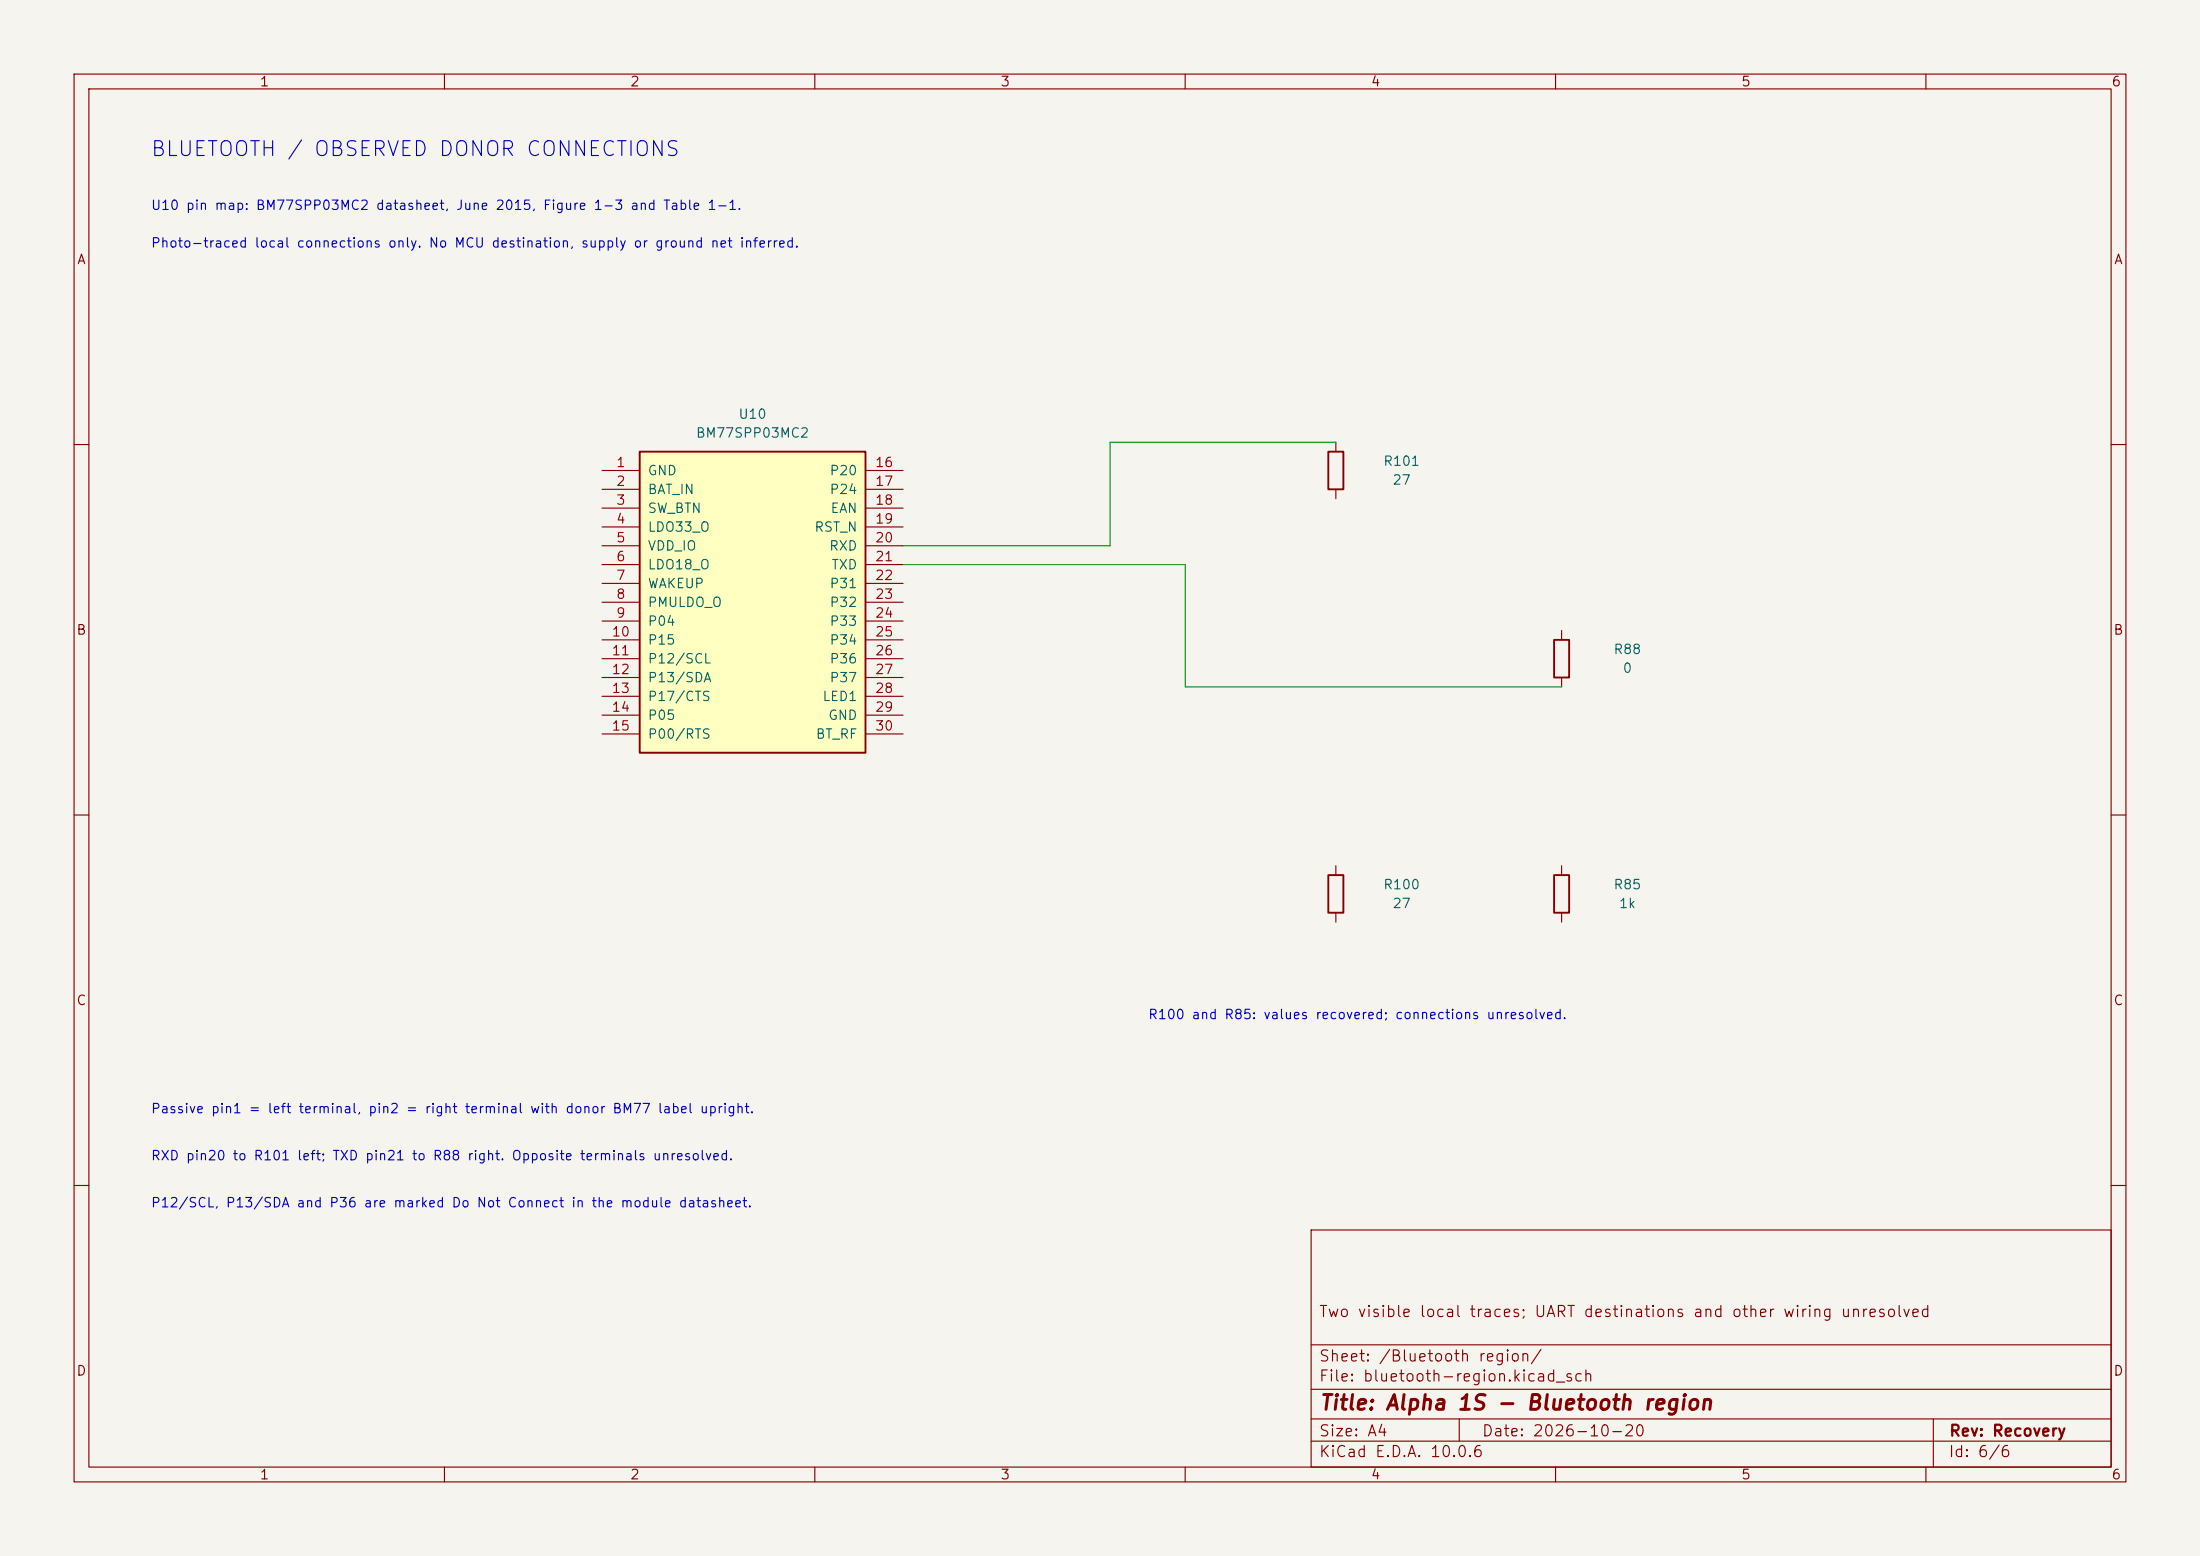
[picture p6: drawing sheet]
(kicad_sch
 (version 20260306)
 (generator eeschema)
 (generator_version "10.0")
 (paper "A4")
 (title_block
  (title "Alpha 1S - Bluetooth region")
  (date "2026-10-20")
  (rev "Recovery")
  (comment 1 "Two visible local traces; UART destinations and other wiring unresolved"))
 (lib_symbols
  (symbol "Alpha1S:BM77SPP03MC2"
   (pin_names
    (offset 1.016)) (exclude_from_sim no) (in_bom yes) (on_board yes)
   (in_pos_files yes)
   (duplicate_pin_numbers_are_jumpers no)
   (property "Reference" "U" (at 0 25.4 0) (show_name no) (do_not_autoplace no) (effects (font (size 1.27 1.27))))
   (property "Value" "BM77SPP03MC2" (at 0 22.86 0) (show_name no) (do_not_autoplace no) (effects (font (size 1.27 1.27))))
   (property "Footprint" "" (at 0 0 0) (show_name no) (do_not_autoplace no) (hide yes) (effects (font (size 1.27 1.27))))
   (property "Datasheet" "https://ww1.microchip.com/downloads/en/DeviceDoc/BM77%20Data%20Sheet%20v2.1.1%202015-Jun16.pdf" (at 0 0 0) (show_name no) (do_not_autoplace no) (hide yes) (effects (font (size 1.27 1.27))))
   (property "Description" "" (at 0 0 0) (show_name no) (do_not_autoplace no) (hide yes) (effects (font (size 1.27 1.27))))
   (symbol "BM77SPP03MC2_0_1"
    (rectangle (start -15.24 20.32) (end 15.24 -20.32) (stroke (width 0.254) (type default)) (fill (type background))))
   (symbol "BM77SPP03MC2_1_1"
    (pin power_in line (at -20.32 17.78 0) (length 5.08) (name "GND" (effects (font (size 1.27 1.27)))) (number "1" (effects (font (size 1.27 1.27)))))
    (pin power_in line (at -20.32 15.24 0) (length 5.08) (name "BAT_IN" (effects (font (size 1.27 1.27)))) (number "2" (effects (font (size 1.27 1.27)))))
    (pin input line (at -20.32 12.7 0) (length 5.08) (name "SW_BTN" (effects (font (size 1.27 1.27)))) (number "3" (effects (font (size 1.27 1.27)))))
    (pin power_out line (at -20.32 10.16 0) (length 5.08) (name "LDO33_O" (effects (font (size 1.27 1.27)))) (number "4" (effects (font (size 1.27 1.27)))))
    (pin power_in line (at -20.32 7.62 0) (length 5.08) (name "VDD_IO" (effects (font (size 1.27 1.27)))) (number "5" (effects (font (size 1.27 1.27)))))
    (pin power_out line (at -20.32 5.08 0) (length 5.08) (name "LDO18_O" (effects (font (size 1.27 1.27)))) (number "6" (effects (font (size 1.27 1.27)))))
    (pin input line (at -20.32 2.54 0) (length 5.08) (name "WAKEUP" (effects (font (size 1.27 1.27)))) (number "7" (effects (font (size 1.27 1.27)))))
    (pin power_out line (at -20.32 0 0) (length 5.08) (name "PMULDO_O" (effects (font (size 1.27 1.27)))) (number "8" (effects (font (size 1.27 1.27)))))
    (pin output line (at -20.32 -2.54 0) (length 5.08) (name "P04" (effects (font (size 1.27 1.27)))) (number "9" (effects (font (size 1.27 1.27)))))
    (pin output line (at -20.32 -5.08 0) (length 5.08) (name "P15" (effects (font (size 1.27 1.27)))) (number "10" (effects (font (size 1.27 1.27)))))
    (pin output line (at -20.32 -7.62 0) (length 5.08) (name "P12/SCL" (effects (font (size 1.27 1.27)))) (number "11" (effects (font (size 1.27 1.27)))))
    (pin bidirectional line (at -20.32 -10.16 0) (length 5.08) (name "P13/SDA" (effects (font (size 1.27 1.27)))) (number "12" (effects (font (size 1.27 1.27)))))
    (pin bidirectional line (at -20.32 -12.7 0) (length 5.08) (name "P17/CTS" (effects (font (size 1.27 1.27)))) (number "13" (effects (font (size 1.27 1.27)))))
    (pin bidirectional line (at -20.32 -15.24 0) (length 5.08) (name "P05" (effects (font (size 1.27 1.27)))) (number "14" (effects (font (size 1.27 1.27)))))
    (pin bidirectional line (at -20.32 -17.78 0) (length 5.08) (name "P00/RTS" (effects (font (size 1.27 1.27)))) (number "15" (effects (font (size 1.27 1.27)))))
    (pin input line (at 20.32 17.78 180) (length 5.08) (name "P20" (effects (font (size 1.27 1.27)))) (number "16" (effects (font (size 1.27 1.27)))))
    (pin input line (at 20.32 15.24 180) (length 5.08) (name "P24" (effects (font (size 1.27 1.27)))) (number "17" (effects (font (size 1.27 1.27)))))
    (pin input line (at 20.32 12.7 180) (length 5.08) (name "EAN" (effects (font (size 1.27 1.27)))) (number "18" (effects (font (size 1.27 1.27)))))
    (pin input line (at 20.32 10.16 180) (length 5.08) (name "RST_N" (effects (font (size 1.27 1.27)))) (number "19" (effects (font (size 1.27 1.27)))))
    (pin input line (at 20.32 7.62 180) (length 5.08) (name "RXD" (effects (font (size 1.27 1.27)))) (number "20" (effects (font (size 1.27 1.27)))))
    (pin output line (at 20.32 5.08 180) (length 5.08) (name "TXD" (effects (font (size 1.27 1.27)))) (number "21" (effects (font (size 1.27 1.27)))))
    (pin bidirectional line (at 20.32 2.54 180) (length 5.08) (name "P31" (effects (font (size 1.27 1.27)))) (number "22" (effects (font (size 1.27 1.27)))))
    (pin bidirectional line (at 20.32 0 180) (length 5.08) (name "P32" (effects (font (size 1.27 1.27)))) (number "23" (effects (font (size 1.27 1.27)))))
    (pin bidirectional line (at 20.32 -2.54 180) (length 5.08) (name "P33" (effects (font (size 1.27 1.27)))) (number "24" (effects (font (size 1.27 1.27)))))
    (pin bidirectional line (at 20.32 -5.08 180) (length 5.08) (name "P34" (effects (font (size 1.27 1.27)))) (number "25" (effects (font (size 1.27 1.27)))))
    (pin bidirectional line (at 20.32 -7.62 180) (length 5.08) (name "P36" (effects (font (size 1.27 1.27)))) (number "26" (effects (font (size 1.27 1.27)))))
    (pin bidirectional line (at 20.32 -10.16 180) (length 5.08) (name "P37" (effects (font (size 1.27 1.27)))) (number "27" (effects (font (size 1.27 1.27)))))
    (pin output line (at 20.32 -12.7 180) (length 5.08) (name "LED1" (effects (font (size 1.27 1.27)))) (number "28" (effects (font (size 1.27 1.27)))))
    (pin power_in line (at 20.32 -15.24 180) (length 5.08) (name "GND" (effects (font (size 1.27 1.27)))) (number "29" (effects (font (size 1.27 1.27)))))
    (pin bidirectional line (at 20.32 -17.78 180) (length 5.08) (name "BT_RF" (effects (font (size 1.27 1.27)))) (number "30" (effects (font (size 1.27 1.27))))))
   (embedded_fonts no))
  (symbol "Device:R"
   (pin_numbers (hide yes))
   (pin_names
    (offset 0)) (exclude_from_sim no) (in_bom yes) (on_board yes)
   (in_pos_files yes)
   (duplicate_pin_numbers_are_jumpers no)
   (property "Reference" "R" (at 2.032 0 90) (show_name no) (do_not_autoplace no) (effects (font (size 1.27 1.27))))
   (property "Value" "R" (at 0 0 90) (show_name no) (do_not_autoplace no) (effects (font (size 1.27 1.27))))
   (property "Footprint" "" (at -1.778 0 90) (show_name no) (do_not_autoplace no) (hide yes) (effects (font (size 1.27 1.27))))
   (property "Datasheet" "" (at 0 0 0) (show_name no) (do_not_autoplace no) (hide yes) (effects (font (size 1.27 1.27))))
   (property "Description" "Resistor" (at 0 0 0) (show_name no) (do_not_autoplace no) (hide yes) (effects (font (size 1.27 1.27))))
   (symbol "R_0_1"
    (rectangle (start -1.016 -2.54) (end 1.016 2.54) (stroke (width 0.254) (type default)) (fill (type none))))
   (symbol "R_1_1"
    (pin passive line (at 0 3.81 270) (length 1.27) (name "" (effects (font (size 1.27 1.27)))) (number "1" (effects (font (size 1.27 1.27)))))
    (pin passive line (at 0 -3.81 90) (length 1.27) (name "" (effects (font (size 1.27 1.27)))) (number "2" (effects (font (size 1.27 1.27))))))
   (embedded_fonts no)))
 (text "BLUETOOTH / OBSERVED DONOR CONNECTIONS" (at 20.32 20.32 0) (effects (font (size 2 2)) (justify left)))
 (text "U10 pin map: BM77SPP03MC2 datasheet, June 2015, Figure 1-3 and Table 1-1." (at 20.32 27.94 0) (effects (font (size 1.27 1.27)) (justify left)))
 (text "Photo-traced local connections only. No MCU destination, supply or ground net inferred." (at 20.32 33.02 0) (effects (font (size 1.27 1.27)) (justify left)))
 (symbol
  (lib_id "Alpha1S:BM77SPP03MC2") (at 101.6 81.28 0) (unit 1)
  (body_style 1) (exclude_from_sim no) (in_bom yes) (on_board yes)
  (in_pos_files yes) (dnp no)
  (property "Reference" "U10" (at 101.6 55.88000000000001 0) (show_name no) (do_not_autoplace no) (effects (font (size 1.27 1.27))))
  (property "Value" "BM77SPP03MC2" (at 101.6 58.42 0) (show_name no) (do_not_autoplace no) (effects (font (size 1.27 1.27))))
  (property "Footprint" "Alpha1S:BM77SPP03MC2_Manufacturer_Recommended" (at 101.6 81.28 0) (hide yes) (show_name no) (do_not_autoplace no) (effects (font (size 1.27 1.27))))
  (property "Datasheet" "https://ww1.microchip.com/downloads/en/DeviceDoc/BM77%20Data%20Sheet%20v2.1.1%202015-Jun16.pdf" (at 101.6 81.28 0) (hide yes) (show_name no) (do_not_autoplace no) (effects (font (size 1.27 1.27))))
  (property "Description" "" (at 101.6 81.28 0) (show_name no) (do_not_autoplace no) (effects (font (size 1.27 1.27))))
  (property "Evidence" "Donor module label; pin map from 2015 datasheet Fig 1-3 and Table 1-1" (at 101.6 81.28 0) (hide yes) (show_name no) (do_not_autoplace no) (effects (font (size 1.27 1.27))))
  (property "FootprintEvidence" "Unique missing pad between29and30 lies near right end of lower row; seven-pad row lies left. Manufacturer Fig1-3 matches 90 degrees clockwise in front-scaled photo. Manufacturer lands; photo-derived center; exact donor lands unverified." (at 101.6 81.28 0) (hide yes) (show_name no) (do_not_autoplace no) (effects (font (size 1.27 1.27)))) (pin "4") (pin "14") (pin "22") (pin "13") (pin "12") (pin "8") (pin "11") (pin "10") (pin "9") (pin "15") (pin "23") (pin "2") (pin "3") (pin "1") (pin "7") (pin "30") (pin "20") (pin "21") (pin "27") (pin "28") (pin "29") (pin "5") (pin "16") (pin "19") (pin "17") (pin "18") (pin "6") (pin "26") (pin "25") (pin "24"))
 (symbol
  (lib_id "Device:R") (at 180.34 63.5 0) (unit 1) (in_bom yes) (on_board yes) (dnp no)
  (property "Reference" "R101" (at 189.23000000000002 62.23 0) (effects (font (size 1.27 1.27))))
  (property "Value" "27" (at 189.23000000000002 64.77 0) (effects (font (size 1.27 1.27))))
  (property "Footprint" "" (at 180.34 63.5 0) (effects (font (size 1.27 1.27))) (hide yes))
  (property "Datasheet" "" (at 180.34 63.5 0) (effects (font (size 1.27 1.27))) (hide yes))
  (property "Evidence" "Donor front photos: marking 270; nominal value, not measured. Pin1=left and pin2=right with BM77 label upright." (at 180.34 63.5 0) (effects (font (size 1.27 1.27))) (hide yes)))
 (symbol
  (lib_id "Device:R") (at 210.82 88.9 0) (unit 1) (in_bom yes) (on_board yes) (dnp no)
  (property "Reference" "R88" (at 219.70999999999998 87.63000000000001 0) (effects (font (size 1.27 1.27))))
  (property "Value" "0" (at 219.70999999999998 90.17 0) (effects (font (size 1.27 1.27))))
  (property "Footprint" "" (at 210.82 88.9 0) (effects (font (size 1.27 1.27))) (hide yes))
  (property "Datasheet" "" (at 210.82 88.9 0) (effects (font (size 1.27 1.27))) (hide yes))
  (property "Evidence" "Donor front photos: marking 0; nominal value, not measured. Pin1=left and pin2=right with BM77 label upright." (at 210.82 88.9 0) (effects (font (size 1.27 1.27))) (hide yes)))
 (symbol
  (lib_id "Device:R") (at 180.34 120.65 0) (unit 1) (in_bom yes) (on_board yes) (dnp no)
  (property "Reference" "R100" (at 189.23000000000002 119.38000000000001 0) (effects (font (size 1.27 1.27))))
  (property "Value" "27" (at 189.23000000000002 121.92 0) (effects (font (size 1.27 1.27))))
  (property "Footprint" "" (at 180.34 120.65 0) (effects (font (size 1.27 1.27))) (hide yes))
  (property "Datasheet" "" (at 180.34 120.65 0) (effects (font (size 1.27 1.27))) (hide yes))
  (property "Evidence" "Donor front photos: marking 270; nominal value, not measured. Pin1=left and pin2=right with BM77 label upright." (at 180.34 120.65 0) (effects (font (size 1.27 1.27))) (hide yes)))
 (symbol
  (lib_id "Device:R") (at 210.82 120.65 0) (unit 1) (in_bom yes) (on_board yes) (dnp no)
  (property "Reference" "R85" (at 219.70999999999998 119.38000000000001 0) (effects (font (size 1.27 1.27))))
  (property "Value" "1k" (at 219.70999999999998 121.92 0) (effects (font (size 1.27 1.27))))
  (property "Footprint" "" (at 210.82 120.65 0) (effects (font (size 1.27 1.27))) (hide yes))
  (property "Datasheet" "" (at 210.82 120.65 0) (effects (font (size 1.27 1.27))) (hide yes))
  (property "Evidence" "Donor front photos: marking 102; nominal value, not measured. Pin1=left and pin2=right with BM77 label upright." (at 210.82 120.65 0) (effects (font (size 1.27 1.27))) (hide yes)))
 (wire (pts (xy 121.92 73.66) (xy 149.86 73.66)) (stroke (width 0) (type default)))
 (wire (pts (xy 149.86 73.66) (xy 149.86 59.69)) (stroke (width 0) (type default)))
 (wire (pts (xy 149.86 59.69) (xy 180.34 59.69)) (stroke (width 0) (type default)))
 (wire (pts (xy 121.92 76.2) (xy 160.02 76.2)) (stroke (width 0) (type default)))
 (wire (pts (xy 160.02 76.2) (xy 160.02 92.71)) (stroke (width 0) (type default)))
 (wire (pts (xy 160.02 92.71) (xy 210.82 92.71)) (stroke (width 0) (type default)))
 (text "R100 and R85: values recovered; connections unresolved." (at 154.94 137.16 0) (effects (font (size 1.27 1.27)) (justify left)))
 (text "Passive pin1 = left terminal, pin2 = right terminal with donor BM77 label upright." (at 20.32 149.86 0) (effects (font (size 1.27 1.27)) (justify left)))
 (text "RXD pin20 to R101 left; TXD pin21 to R88 right. Opposite terminals unresolved." (at 20.32 156.21 0) (effects (font (size 1.27 1.27)) (justify left)))
 (text "P12/SCL, P13/SDA and P36 are marked Do Not Connect in the module datasheet." (at 20.32 162.56 0) (effects (font (size 1.27 1.27)) (justify left)))
 (embedded_fonts no))
